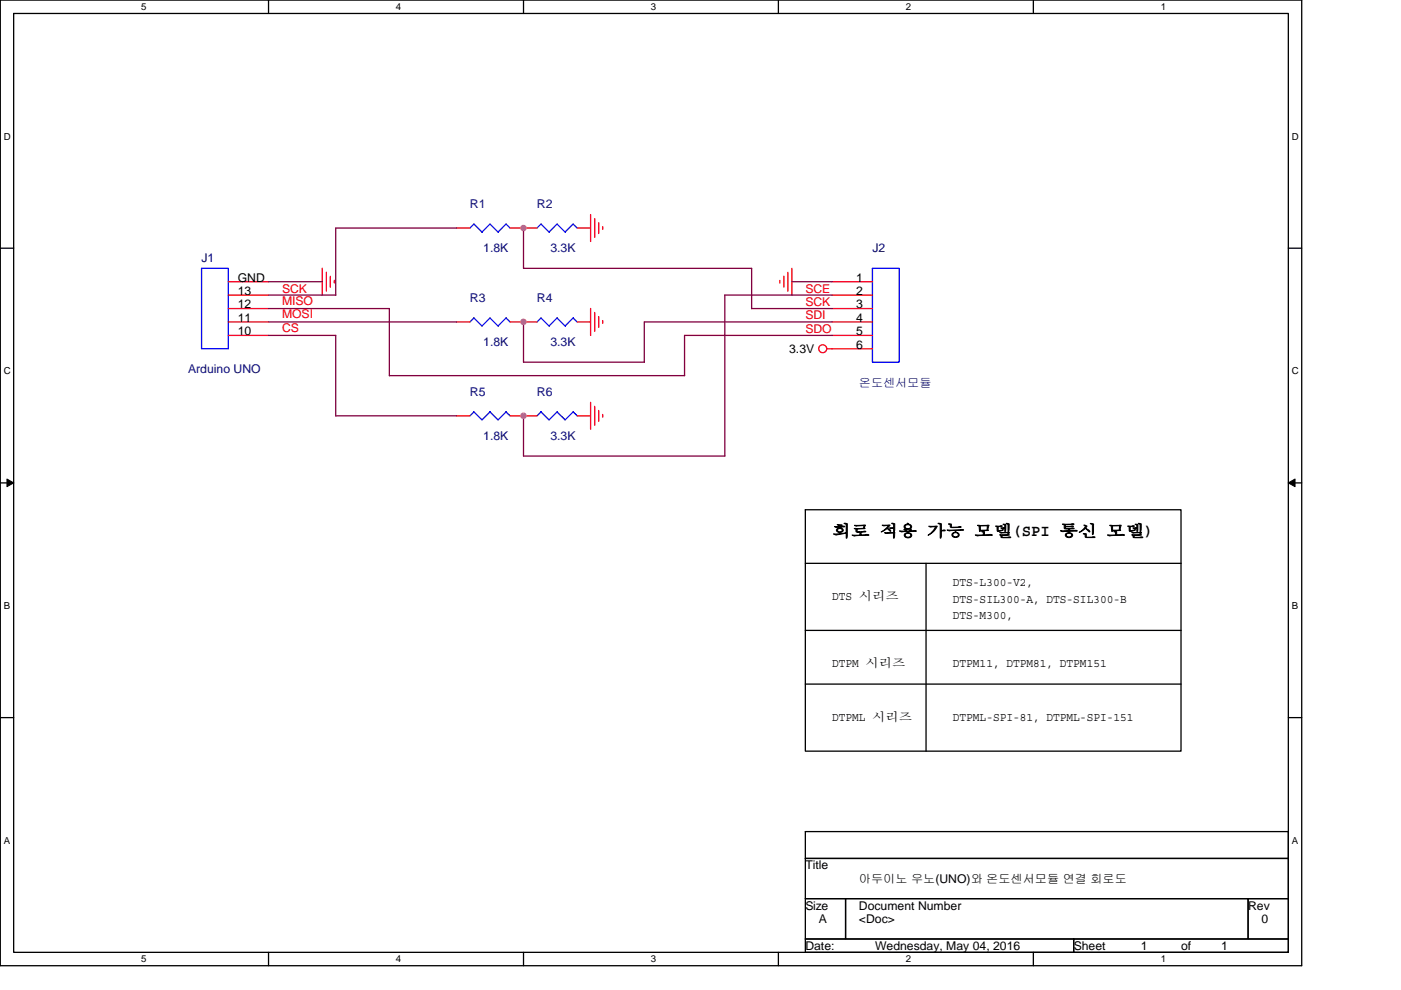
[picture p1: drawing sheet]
<svg xmlns="http://www.w3.org/2000/svg" width="297mm" height="210mm" viewBox="0 0 297 210" stroke-linecap="round" stroke-linejoin="round" font-family="sans-serif">
<path d="M.1 0h275.9v204.8h-275.9zM2.9 2.9h270.3v199.1h-270.3z" fill="none" stroke="#000" stroke-width=".28"/>
<g fill="#fff">
<path d="M29.9 .3h1.1v2.3h-1.1z"/>
<path d="M29.9 202.3h1.1v2.3h-1.1z"/>
</g>
<path d="M56.9 0v2.9M56.9 202v2.8" fill="none" stroke="#000" stroke-width=".28"/>
<g fill="#fff">
<path d="M83.9 .3h1.2v2.3h-1.2z"/>
<path d="M83.9 202.3h1.2v2.3h-1.2z"/>
</g>
<path d="M111 0v2.9M111 202v2.8" fill="none" stroke="#000" stroke-width=".28"/>
<g fill="#fff">
<path d="M138 .3h1.1v2.3h-1.1z"/>
<path d="M138 202.3h1.1v2.3h-1.1z"/>
</g>
<path d="M165 0v2.9M165 202v2.8" fill="none" stroke="#000" stroke-width=".28"/>
<g fill="#fff">
<path d="M192 .3h1.2v2.3h-1.2z"/>
<path d="M192 202.3h1.2v2.3h-1.2z"/>
</g>
<path d="M219.1 0v2.9M219.1 202v2.8" fill="none" stroke="#000" stroke-width=".28"/>
<g fill="#fff">
<path d="M246.1 .3h1.1v2.3h-1.1z"/>
<path d="M246.1 202.3h1.1v2.3h-1.1z"/>
<path d="M.8 27.7h1.5v2.3h-1.5z"/>
<path d="M273.9 27.7h1.5v2.3h-1.5z"/>
<path d="M.8 77.5h1.5v2.3h-1.5z"/>
<path d="M273.9 77.5h1.5v2.3h-1.5z"/>
</g>
<path d="M.1 52.6h2.8M273.2 52.6h2.8" fill="none" stroke="#000" stroke-width=".28"/>
<g fill="#fff">
<path d="M.8 127.3h1.4v2.3h-1.4z"/>
<path d="M273.9 127.3h1.3v2.3h-1.3z"/>
</g>
<path d="M.1 102.4h2.8M273.2 102.4h2.8" fill="none" stroke="#000" stroke-width=".28"/>
<path d="M1.5 101.6l1.4 .8-1.4 .8zM273.2 102.4l1.4-.8v1.6z" fill="#000" stroke="#000" stroke-width=".21"/>
<g fill="#fff">
<path d="M.8 177.1h1.4v2.3h-1.4z"/>
<path d="M273.9 177.1h1.3v2.3h-1.3z"/>
</g>
<g fill="none" stroke="#000" stroke-width=".28">
<path d="M170.7 108.1h79.7v51.2h-79.7zM170.7 119.5h79.7M196.3 119.5v39.8M170.7 133.7h79.7M.1 152.2h2.8M170.7 145.1h79.7M273.2 152.2h2.8M170.7 176.4h102.5v5.7h-102.5zM170.7 199.2h56.9v2.8h-56.9zM170.7 182.1h102.5v8.5h-102.5zM170.7 190.6h8.6v8.6h-8.6zM179.3 190.6h85.3v8.6h-85.3z"/>
<path d="M227.6 199.2h45.6v2.8h-45.6zM264.6 190.6h8.6v8.6h-8.6z"/>
</g>
<g fill="none" stroke="#f00" stroke-width=".28">
<path d="M48.4 59.8h8.6M68.3 56.9v5.7M69.2 57.7v4M70 58.6v2.3M70.9 59.5v.5M96.8 48.4h2.8M108.2 48.4h5.7M122.4 48.4h2.8M125.2 45.5v5.7M126.1 46.4v4M126.9 47.2v2.3M127.8 48.1v.6"/>
<path d="M165.3 59.5v.5M166.2 58.6v2.3M167 57.8v4M167.9 56.9v5.7M176.4 59.8h8.6M48.4 68.3h8.6M48.4 71.1h8.6M48.4 65.4h8.6M48.4 62.6h8.6M96.8 68.3h2.8M108.2 68.3h5.7M122.4 68.3h2.8"/>
<path d="M125.2 65.4v5.7M126.1 66.3v4M126.9 67.1v2.3M127.8 68v.6M175.3 74h9.7M176.4 68.3h8.6M176.4 71.1h8.6M176.4 65.4h8.6M176.4 62.6h8.6M96.8 88.2h2.8M108.2 88.2h5.7M122.4 88.2h2.8"/>
<path d="M125.2 85.3v5.7M126.1 86.2v4M126.9 87.1v2.3M127.8 87.9v.6"/>
<circle cx="174.4" cy="74" r=".84"/>
</g>
<g fill="none" stroke="#00f" stroke-width=".28">
<path d="M42.7 56.9h5.7v17.1h-5.7zM100.5 47.5l-.9 .9M103.9 47.5l1.7 1.8M103.9 47.5l-1.7 1.8-1.7-1.8M107.3 47.5l.9 .9M107.3 47.5l-1.7 1.7M114.7 47.5l1.7 1.8M114.7 47.5l-.8 .9M118.1 47.5l-1.7 1.7M121.5 47.5l.9 .9M121.5 47.5l-1.7 1.8-1.7-1.8M185 56.9h5.6v19.9h-5.6z"/>
<path d="M99.6 68.3l.9-.9 1.7 1.8 1.7-1.8 1.7 1.8M107.3 67.4l.9 .9M107.3 67.4l-1.7 1.8M113.9 68.3l.8-.9 1.7 1.8M118.1 67.4l1.7 1.8 1.7-1.8 .9 .9M118.1 67.4l-1.7 1.8M99.6 88.2l.9-.9 1.7 1.8 1.7-1.8 1.7 1.8M107.3 87.4l.9 .8M107.3 87.3l-1.7 1.7M113.9 88.2l.8-.9 1.7 1.8M118.1 87.4l1.7 1.7 1.7-1.8 .9 .9M118.1 87.3l-1.7 1.7"/>
</g>
<g fill="none" stroke="#800040" stroke-width=".28">
<path d="M57 59.8h11.3M96.8 48.4h-25.6v14.2h-14.2M111 48.4v8.5h48.4v8.5h17M167.9 59.8h8.5M57 65.4h25.6M57 68.3h39.8M57 71.1h14.2v17.1h25.6M82.5 65.4v14.3h62.7M111 68.3v8.5M111 76.8h25.6M176.4 71.1h-31.3v8.6M176.4 68.3h-39.8v8.5"/>
<path d="M176.4 62.6h-22.7v34.2M111 88.2v8.5h42.7"/>
</g>
<g fill="#f0f" stroke="#f0f" stroke-width=".28">
<circle cx="111" cy="68.3" r=".57"/>
<circle cx="111" cy="88.2" r=".57"/>
<circle cx="111" cy="48.4" r=".56"/>
</g>
<text font-size="3.4" x="176.4" y="113.8">회회 회회 회회 회회(SPI 통통 회회)</text>
<g font-size="2.6" fill="#000080">
<text x="99.6" y="44.1">R1</text>
<text x="113.9" y="44.1">R2</text>
<text x="102.5" y="53.5">1.8K</text>
<text x="116.7" y="53.5">3.3K</text>
<text x="185" y="53.5">J2</text>
<text x="42.7" y="55.5">J1</text>
<text x="99.6" y="64.1">R3</text>
<text x="113.9" y="64.1">R4</text>
<text x="102.5" y="73.4">1.8K</text>
<text x="116.7" y="73.4">3.3K</text>
<text x="39.9" y="79.1">Arduino UNO</text>
<text x="99.6" y="84">R5</text>
<text x="113.9" y="84">R6</text>
<text x="182.1" y="82">온온온온온온</text>
<text x="102.5" y="93.3">1.8K</text>
<text x="116.7" y="93.3">3.3K</text>
</g>
<g font-size="2.6">
<text x="50.4" y="59.7">GND</text>
<text x="181.5" y="59.7">1</text>
<text x="50.4" y="65.4">12</text>
<text x="50.4" y="62.6">13</text>
<text x="181.5" y="62.6">2</text>
<text x="181.5" y="65.4">3</text>
<text x="50.4" y="71.1">10</text>
<text x="50.4" y="68.3">11</text>
<text x="181.5" y="68.3">4</text>
<text x="181.5" y="71.1">5</text>
<text x="167.3" y="74.9">3.3V</text>
<text x="181.5" y="74">6</text>
<text x="202" y="124.4">DTS-L300-V2,</text>
<text x="176.4" y="127.2">DTS 시시시</text>
<text x="202" y="127.8">DTS-SIL300-A, DTS-SIL300-B</text>
<text x="202" y="131.3">DTS-M300,</text>
<text x="176.4" y="141.5">DTPM 시시시</text>
<text x="202" y="141.5">DTPM11, DTPM81, DTPM151</text>
<text x="176.4" y="152.8">DTPML 시시시</text>
<text x="202" y="152.8">DTPML-SPI-81, DTPML-SPI-151</text>
<text x="170.7" y="184.4">Title</text>
<text x="182.1" y="187.2">아아아아 우아(UNO)와 온온온온온온 연연 회회온</text>
<text x="170.7" y="192.9">Size</text>
<text x="173.6" y="195.8">A</text>
<text x="182.1" y="192.9">Document Number</text>
<text x="182.1" y="195.8">&lt;Doc&gt;</text>
<text x="264.6" y="192.9">Rev</text>
<text x="267.5" y="195.8">0</text>
<text x="170.7" y="201.5">Date:</text>
<text x="185.5" y="201.5">Wednesday, May 04, 2016</text>
<text x="227.6" y="201.5">Sheet</text>
<text x="241.9" y="201.5">1</text>
<text x="250.4" y="201.5">of</text>
<text x="258.9" y="201.5">1</text>
</g>
<g font-size="2.6" fill="#f00">
<text x="59.8" y="62.1">SCK</text>
<text x="59.8" y="64.6">MISO</text>
<text x="170.7" y="62.1">SCE</text>
<text x="170.7" y="64.9">SCK</text>
<text x="59.8" y="70.3">CS</text>
<text x="59.8" y="67.5">MOSI</text>
<text x="170.7" y="67.8">SDI</text>
<text x="170.7" y="70.6">SDO</text>
</g>
<g font-size="2">
<text x="29.9" y="2.1">5</text>
<text x="83.9" y="2.1">4</text>
<text x="138" y="2.1">3</text>
<text x="192" y="2.1">2</text>
<text x="246.1" y="2.1">1</text>
<text x=".8" y="29.6">D</text>
<text x="273.9" y="29.6">D</text>
<text x=".8" y="79.4">C</text>
<text x="273.9" y="79.4">C</text>
<text x=".8" y="129.2">B</text>
<text x="273.9" y="129.2">B</text>
<text x=".8" y="178.9">A</text>
<text x="273.9" y="178.9">A</text>
<text x="29.9" y="204.1">5</text>
<text x="83.9" y="204.1">4</text>
<text x="138" y="204.1">3</text>
<text x="192" y="204.1">2</text>
<text x="246.1" y="204.1">1</text>
</g>
</svg>
